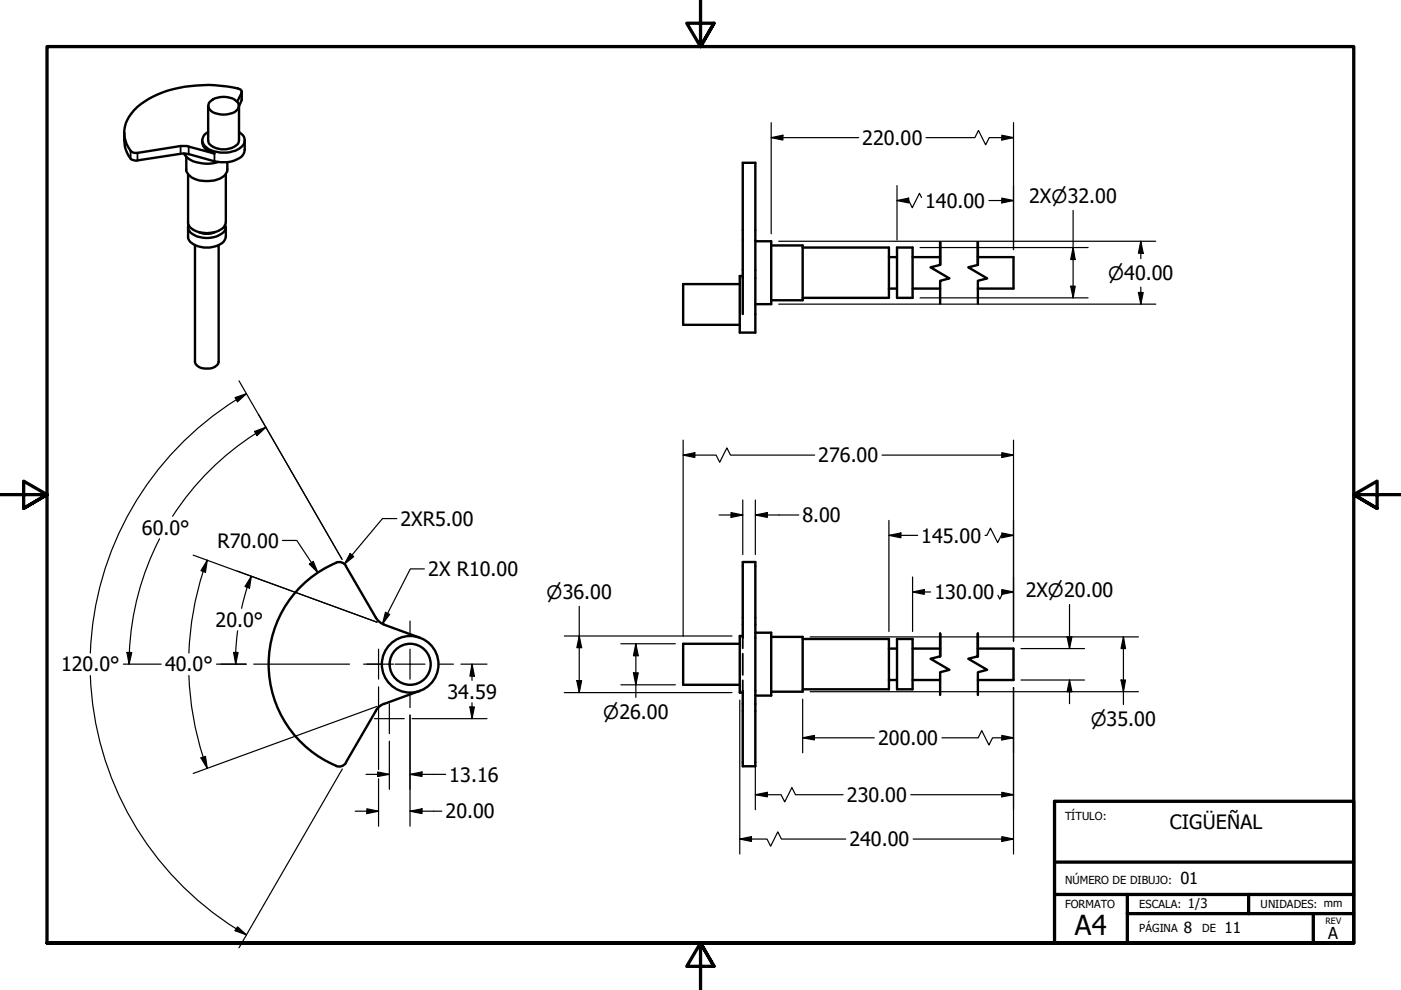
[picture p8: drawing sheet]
<svg xmlns="http://www.w3.org/2000/svg" width="297mm" height="210mm" viewBox="0 0 297 210" stroke-linecap="round" stroke-linejoin="round" font-family="sans-serif">
<!-- layer: Visible (ANSI) -->
<g fill="none" stroke="#000" stroke-width=".51">
<path d="M51.2 19.5v1.7l-.5 1.3M26.4 28.2a6.6 6.6 0 0 0 1.6 5.7l.8 .2 10.4-1.6 6.3 1.7a6.3 6.3 0 0 0 6-1.3l.4-1.1v-2M39 32.5a4.8 4.8 0 0 0 3.9 2.1h2.1l1.3-.3M39.5 33.2v2.7a2.63 2.63 0 0 0 2.2 2.2 6.9 6.9 0 0 0 5.8-.8l.7-1v-1.9M39.9 36.9v10.3a2.86 2.86 0 0 0 2.7 2.1 5.7 5.7 0 0 0 4.8-1.1l.5-1v-10.3M44.1 22.5v7.3a2.21 2.21 0 0 0 2.2 1.7 3.9 3.9 0 0 0 4.3-1.4l.1-7.6M44.1 28a1.84 1.84 0 0 0-1.2 1.6 1.84 1.84 0 0 0 1 1.8 6.3 6.3 0 0 0 7.6-.6 1.88 1.88 0 0 0-.8-2.8M44.4 21.6a4.5 4.5 0 0 1 6 0 1.52 1.52 0 0 1-1.1 2.4 4.7 4.7 0 0 1-4.9-.8l-.2-.6zM50.3 21.6l.9-1.9v-.4l-.2-.3a28.2 28.2 0 0 0-18.6 1.5 10.2 10.2 0 0 0-5.9 6.4 6 6 0 0 0 1.5 5.3l1.1 .2 9.2-1.4h1.3l5.9 1.5-.5-.1a2.57 2.57 0 0 1-2.1-2.6M39.9 48.2v2a2.86 2.86 0 0 0 2.7 2.2 5.7 5.7 0 0 0 4.8-1.2l.5-1v-2M39.9 47.7a1.75 1.75 0 0 0 1.4 2.2 5.7 5.7 0 0 0 6.3-.8l.2-.7v-.7M41.3 52v24.7a2.21 2.21 0 0 0 2.6 1.4 2.18 2.18 0 0 0 2.5-1.4v-24.7"/>
<path d="M42.2 49.2a4.5 4.5 0 0 0 3.3 0M157.5 58.5h-.7v12h3.3v-36h-2.6v32.1M160.1 51.2h3.4v13.3h-3.4M163.5 52h6.7v11.7h-6.7M170.2 52.5h18.3v10.7h-18.3M188.5 54.5h1.7M190.2 52.5h3.3v10.7h-3.3zM193.5 54.5h5.8M207.3 54.5h7.6v6.7h-7.6M156.8 60.2h-12v8.7h12M188.5 61.2h1.7M193.5 61.2h5.8"/>
<path d="M71.3 119.3a1.68 1.68 0 0 1 2.1 .7M71.3 119.3a23.3 23.3 0 0 0-14.3 21.5 23.3 23.3 0 0 0 14.3 21.6M73.3 120.1l6.4 10.9M79.7 131l.9 1 .8 .4M81.4 132.4l7.6 2.8M156.8 136.5h-12v8.7h12M157.5 135.2v-16h2.6v43.3h-2.6v-16M157.5 134.8h-.7v12h.7M160.1 134.1h3.4v13.4h-3.4M163.5 135h6.7v11.7h-6.7M170.2 135.5h18.3v10.6h-18.3M188.5 137.5h1.7"/>
<path d="M190.2 135.5h3.3v10.6h-3.3zM193.5 137.5h5.8M207.3 137.5h7.6v6.7h-7.6M79.7 150.7l-6.3 11a1.68 1.68 0 0 1-2.1 .7M81.4 149.2l-1.1 .7-.6 .8M89 146.5l-7.6 2.8M188.5 144.2h1.7M193.5 144.2h5.8"/>
<circle cx="87" cy="140.8" r="4.4"/>
<circle cx="87" cy="140.8" r="6"/>
</g>
<!-- layer: Visible Narrow (ANSI) -->
<path d="M51.2 19.7v1.5M27.7 32v1.6M29.1 32.4v1.6M38.3 31v1.6M40 31.1v1.6M45.5 32.5v1.7" fill="none" stroke="#000" stroke-width=".38"/>
<!-- layer: Hidden (ANSI) -->
<path d="M157.5 135.2v2.2M157.5 138.6v4.5M157.5 144.2v2.3" fill="none" stroke="#000" stroke-width=".38"/>
<!-- layer: Break Line (ANSI) -->
<path d="M199.3 56.2v-4.9v4.9l-2 .5 4 2.3-2 .5v4.9M207.3 56.2v-4.9v4.9l-2 .5 4 2.3-2 .5v4.9M199.3 139.2v-4.9v4.9l-2 .5 4 2.3-2 .5v4.9M207.3 139.2v-4.9v4.9l-2 .5 4 2.3-2 .5v4.9" fill="none" stroke="#000" stroke-width=".51"/>
<!-- layer: Border (ANSI) -->
<path d="M148.5 -.1v10l-2.9-5h5.8l-2.9 5 2.9-5M0 104.9h10l-5-2.9v5.8l5-2.9-5 2.9M297 104.9h-10l5-2.9v5.8l-5-2.9 5 2.9M10 199.9v-190h277v190h-277h277M151.4 204.9l-2.9-5 2.9 5h-5.8l2.9-5v10" fill="none" stroke="#000" stroke-width=".7"/>
<!-- layer: Title (ANSI) -->
<path d="M223.6 169.9h63.4v30h-63.4zM223.6 189.6h63.4M223.6 182.8h63.4M239 189.6v10.3M239 193.7h39.4M264.7 189.6v4.1M287 193.7h-8.6v6.2" fill="none" stroke="#000" stroke-width=".7"/>
<!-- layer: Dimension (ANSI) -->
<g fill="none" stroke="#000" stroke-width=".25">
<path d="M163.5 29.2l2.5-.5v1zM163.5 29.2h18.6M163.5 26v23.6M190.2 39.3v11.6M196.3 29.2h10.4l.8-1.5 1.5 3 .7-1.5h5.2M212.4 28.7l2.5 .5-2.5 .5zM214.9 26v26.9M165.1 51.2h79.9M190.2 42.5l2.5-.5v1zM195.1 52.5h35.6M195.4 41.9l-.5-.9-1.5 3-.7-1.5h-2.5M209.7 42.5h5.2"/>
<path d="M212.4 42l2.5 .5-2.5 .5zM227.5 52.5l.5 2.5h-1zM227.5 44.6v18.6M241.9 51.2l.5 2.5h-1zM241.9 51.2v3.6M165.1 64.5h79.9M195.1 63.2h35.6M227 60.7h1l-.5 2.5zM241.4 62h1l-.5 2.5zM241.9 60.9v3.6M49.8 84.3l2.5-.8-1.9 1.7zM50.7 80.7l21.8 37.9"/>
<path d="M52.3 83.5a66.2 66.2 0 0 0-33.1 55M54 91.5l2.4-.9-1.9 1.8zM56.4 90.6a58.3 58.3 0 0 0-19.8 18.9M144.8 96.5l2.5-.5v1zM144.8 96.5h7l.8 1.5 1.5-3 .8 1.5h17.8M144.8 93.3v41.6M187 96.5h27.9M212.4 96l2.5 .5-2.5 .5zM214.9 93.3v42.6M33.8 114.2a58 58 0 0 0-6.4 24.1M41 117.7l38.9 14.2-29.6-10.8M43.9 118.8l-.3 2.5-1-.3z"/>
<path d="M43.9 118.8l-.8 2.3M59.9 114.6h3l4.5 6.8M65.6 119.6l.8-.6 1 2.4zM74.2 117.4l.8 .6-2 1.6zM84.1 110h-3l-8.1 9.6M152.5 109.2h5M155 108.7l2.5 .5-2.5 .5zM157.5 106v11.6M160.1 109.2l2.6-.5v1zM160.1 106v11.6M160.1 109.2h9.3M188.5 113.5l2.5-.5v1z"/>
<path d="M188.5 113.5h6.1M188.5 110.3v23.6M208.9 113.5h.3l.8-1.5 1.5 3 .8-1.5h2.6M212.4 113l2.5 .5-2.5 .5zM26.9 138.3h1l-.5 2.5zM27.4 138.3v2.5M43.1 121.2a64.5 64.5 0 0 0-3.1 17.3M49.5 138.3h1l-.5 2.5zM50 138.3v2.5M50.4 133.8l-.4 4.5M52.4 124.5l-1.2 4.5M53.3 122.2l-.4 2.5-1-.3z"/>
<path d="M53.3 122.2l-.8 2.4M81.7 129.8l.9 .5-1.5 2zM90 120.6h-3l-5.9 11.7M119.6 134.8h35.6M122.8 134.8l.5 2.5h-1zM122.8 128.6v18.2M131.6 136.5h11.6M134.8 136.5l.5 2.5h-1zM134.8 136.5v11.4M171.8 135h69.6M193.5 125.5l2.5-.5v1zM193.5 125.5h3.8"/>
<path d="M193.5 122.3v11.6M212.4 125l2.5 .5-2.5 .5zM214.9 125.5h-2.5h.3l-.7 1.5-.4-.8M216.5 137.5h13.4M226.3 135h1l-.5 2.5zM226.8 128.2v9.3M238.2 135l.4 2.5h-.9zM238.2 135v14.4M19.2 143.2a66.2 66.2 0 0 0 33.1 55M26.2 140.8h8M40 143.2a64.5 64.5 0 0 0 3.1 17.3M45.9 140.8h6.3"/>
<path d="M79.9 149.8l-38.9 14.2M80.3 145.6v6.6M80.3 152.5v10.7M82.5 157.1v10.3M86.9 151.6v23.6M87.4 152.4h15.9M97.7 140.8h5.6M99.6 149.9h1l-.5 2.5zM100.1 140.8l.5 2.6h-1zM100.1 140.8v3.4M100.1 149v3.4M119.6 146.8h35.6"/>
<path d="M122.3 144.3h1l-.5 2.5zM131.6 145.2h11.6M134.3 142.7h1l-.5 2.5zM156.8 148.4v32.7M160.1 148.1v23.6M170.2 156.4l2.5-.5v1zM170.2 156.4h15.2M170.2 148.2v11.4M171.8 146.7h69.6M199.7 156.4h7.7l.8-1.5 1.5 3.1 .7-1.6h4.5M212.4 155.9l2.5 .5-2.5 .5zM214.9 145.8v35.3"/>
<path d="M216.5 144.2h13.4M226.8 144.2l.5 2.5h-1zM226.8 144.2v5M237.7 144.2h.9l-.4 2.5zM42.6 160.7l1-.3 .3 2.5zM43.1 160.5l.8 2.4M72.6 163l-21.9 37.9M75.3 172h5M77.6 164.2h4.9M77.8 171.5l2.5 .5-2.5 .5zM80.1 163.7l2.4 .5-2.4 .4zM80.3 165.1v10.1"/>
<path d="M86.9 164.2l2.6-.5v.9zM86.9 172l2.6-.5v1zM86.9 164.2h7.6M86.9 172h6.8M156.8 177.9l2.5-.5v1zM156.8 177.9h5.8l.8 1.5 1.5-3 .8 1.5h13.6M160.1 168.5l2.6-.5v.9zM160.1 168.5h5.5l.8 1.5 1.5-3 .8 1.5h10.1M193.1 168.5h21.8M193.6 177.9h21.3M212.4 168l2.5 .5-2.5 .4zM212.4 177.4l2.5 .5-2.5 .5z"/>
<path d="M50.4 196.5l1.9 1.7-2.5-.9z"/>
</g>
<g fill="#000">
<path d="M163.5 29.2l2.5-.5v1z" fill-rule="evenodd"/>
<path d="M212.4 28.7l2.5 .5-2.5 .5z" fill-rule="evenodd"/>
<path d="M190.2 42.5l2.5-.5v1z" fill-rule="evenodd"/>
<path d="M212.4 42l2.5 .5-2.5 .5z" fill-rule="evenodd"/>
<path d="M227.5 52.5l.5 2.5h-1z" fill-rule="evenodd"/>
<path d="M241.9 51.2l.5 2.5h-1z" fill-rule="evenodd"/>
<path d="M227 60.7h1l-.5 2.5z" fill-rule="evenodd"/>
<path d="M241.4 62h1l-.5 2.5z" fill-rule="evenodd"/>
<path d="M49.8 84.3l2.5-.8-1.9 1.7z" fill-rule="evenodd"/>
<path d="M54 91.5l2.4-.9-1.9 1.8z" fill-rule="evenodd"/>
<path d="M144.8 96.5l2.5-.5v1z" fill-rule="evenodd"/>
<path d="M212.4 96l2.5 .5-2.5 .5z" fill-rule="evenodd"/>
<path d="M65.6 119.6l.8-.6 1 2.4z" fill-rule="evenodd"/>
<path d="M74.2 117.3l.8 .7-2 1.6z" fill-rule="evenodd"/>
<path d="M155 108.7l2.5 .5-2.5 .5z" fill-rule="evenodd"/>
<path d="M160.1 109.2l2.6-.5v1z" fill-rule="evenodd"/>
<path d="M188.5 113.5l2.5-.5v1z" fill-rule="evenodd"/>
<path d="M212.4 113l2.5 .5-2.5 .5z" fill-rule="evenodd"/>
<path d="M26.9 138.3h1l-.5 2.5z" fill-rule="evenodd"/>
<path d="M43.9 118.8l-.3 2.5-1-.3z" fill-rule="evenodd"/>
<path d="M49.5 138.3h1l-.5 2.5z" fill-rule="evenodd"/>
<path d="M53.3 122.2l-.4 2.5-1-.3z" fill-rule="evenodd"/>
<path d="M81.7 129.8l.9 .5-1.5 2z" fill-rule="evenodd"/>
<path d="M122.8 134.8l.5 2.5h-1z" fill-rule="evenodd"/>
<path d="M134.8 136.5l.5 2.5h-1z" fill-rule="evenodd"/>
<path d="M193.5 125.5l2.5-.5v1z" fill-rule="evenodd"/>
<path d="M212.4 125l2.5 .5-2.5 .5z" fill-rule="evenodd"/>
<path d="M226.3 135h1l-.5 2.5z" fill-rule="evenodd"/>
<path d="M238.2 135l.4 2.5h-.9z" fill-rule="evenodd"/>
<path d="M99.6 149.9h1l-.5 2.5z" fill-rule="evenodd"/>
<path d="M100.1 140.8l.5 2.6h-1z" fill-rule="evenodd"/>
<path d="M122.3 144.3h1l-.5 2.5z" fill-rule="evenodd"/>
<path d="M134.3 142.7h1l-.5 2.5z" fill-rule="evenodd"/>
<path d="M170.2 156.4l2.5-.5v1z" fill-rule="evenodd"/>
<path d="M212.4 155.9l2.5 .5-2.5 .5z" fill-rule="evenodd"/>
<path d="M226.8 144.2l.5 2.5h-1z" fill-rule="evenodd"/>
<path d="M237.7 144.2h.9l-.4 2.5z" fill-rule="evenodd"/>
<path d="M42.6 160.7l1-.3 .3 2.5z" fill-rule="evenodd"/>
<path d="M77.8 171.5l2.5 .5-2.5 .5z" fill-rule="evenodd"/>
<path d="M80.1 163.7l2.4 .5-2.4 .4z" fill-rule="evenodd"/>
<path d="M86.9 164.2l2.6-.5v.9z" fill-rule="evenodd"/>
<path d="M86.9 172l2.6-.5v1z" fill-rule="evenodd"/>
<path d="M156.8 177.9l2.5-.5v1z" fill-rule="evenodd"/>
<path d="M160.1 168.5l2.6-.5v.9z" fill-rule="evenodd"/>
<path d="M212.4 168l2.5 .5-2.5 .4z" fill-rule="evenodd"/>
<path d="M212.4 177.4l2.5 .5-2.5 .5z" fill-rule="evenodd"/>
<path d="M50.4 196.5l1.9 1.7-2.5-.9z" fill-rule="evenodd"/>
</g>
<!-- layer: Center Mark (ANSI) -->
<path d="M80.3 137.6v6.4M86.9 131.7v3M86.9 137.6v6.4M53.8 140.8h20.3M77.1 140.8h6.3M77.8 140.8h3M79.4 152.4h6.3M82.5 149.2v6.3M83.8 140.8h6.3M86.9 147v3M93.2 140.8h2.9" fill="none" stroke="#000" stroke-width=".25"/>
<text font-size="5.8" x="227.9" y="198.3">A4</text>
<g font-size="4.2">
<text x="182.8" y="30.7">220.00</text>
<text x="196.2" y="44">140.00</text>
<text x="218.2" y="43">2X⌀32.00</text>
<text x="173.5" y="98">276.00</text>
<text x="30.1" y="113.4">60.0°</text>
<text x="84.9" y="111.5">2XR5.00</text>
<text x="170.1" y="110.7">8.00</text>
<text x="46.1" y="116.1">R70.00</text>
<text x="195.3" y="115">145.00</text>
<text x="90.8" y="122.1">2X R10.00</text>
<text x="198.1" y="127">130.00</text>
<text x="217.5" y="126.6">2X⌀20.00</text>
<text x="45.7" y="132.9">20.0°</text>
<text x="13" y="142.3">120.0°</text>
<text x="35" y="142.3">40.0°</text>
<text x="94.9" y="148.1">34.59</text>
<text x="186.2" y="158">200.00</text>
<text x="95.2" y="165.7">13.16</text>
<text x="94.5" y="173.5">20.00</text>
<text x="179.6" y="170">230.00</text>
<text x="180.1" y="179.4">240.00</text>
<text x="248" y="175.7">CIGÜEÑAL</text>
</g>
<g font-size="3.9">
<text x="234.9" y="59.3">⌀40.00</text>
<text x="115.9" y="127">⌀36.00</text>
<text x="127.9" y="152.4">⌀26.00</text>
<text x="231.3" y="153.9">⌀35.00</text>
</g>
<g font-size="3.5">
<text x="250.3" y="187.5">01</text>
<text x="281.6" y="199">A</text>
</g>
<g font-size="3.2">
<text x="251" y="197.8">8</text>
<text x="259.6" y="197.8">11</text>
</g>
<text font-size="2.8" x="251.8" y="192.5">1/3</text>
<g font-size="2.3">
<text x="225.8" y="174">TÍTULO:</text>
<text x="225.8" y="187.4">NÚMERO DE DIBUJO:</text>
<text x="225.8" y="192.5">FORMATO</text>
<text x="241.6" y="197.6">PÁGINA</text>
<text x="241.6" y="192.5">ESCALA:</text>
<text x="254.9" y="197.6">DE</text>
<text x="267.3" y="192.5">UNIDADES: mm</text>
</g>
<text font-size="1.8" x="281.1" y="195.8">REV</text>
</svg>
